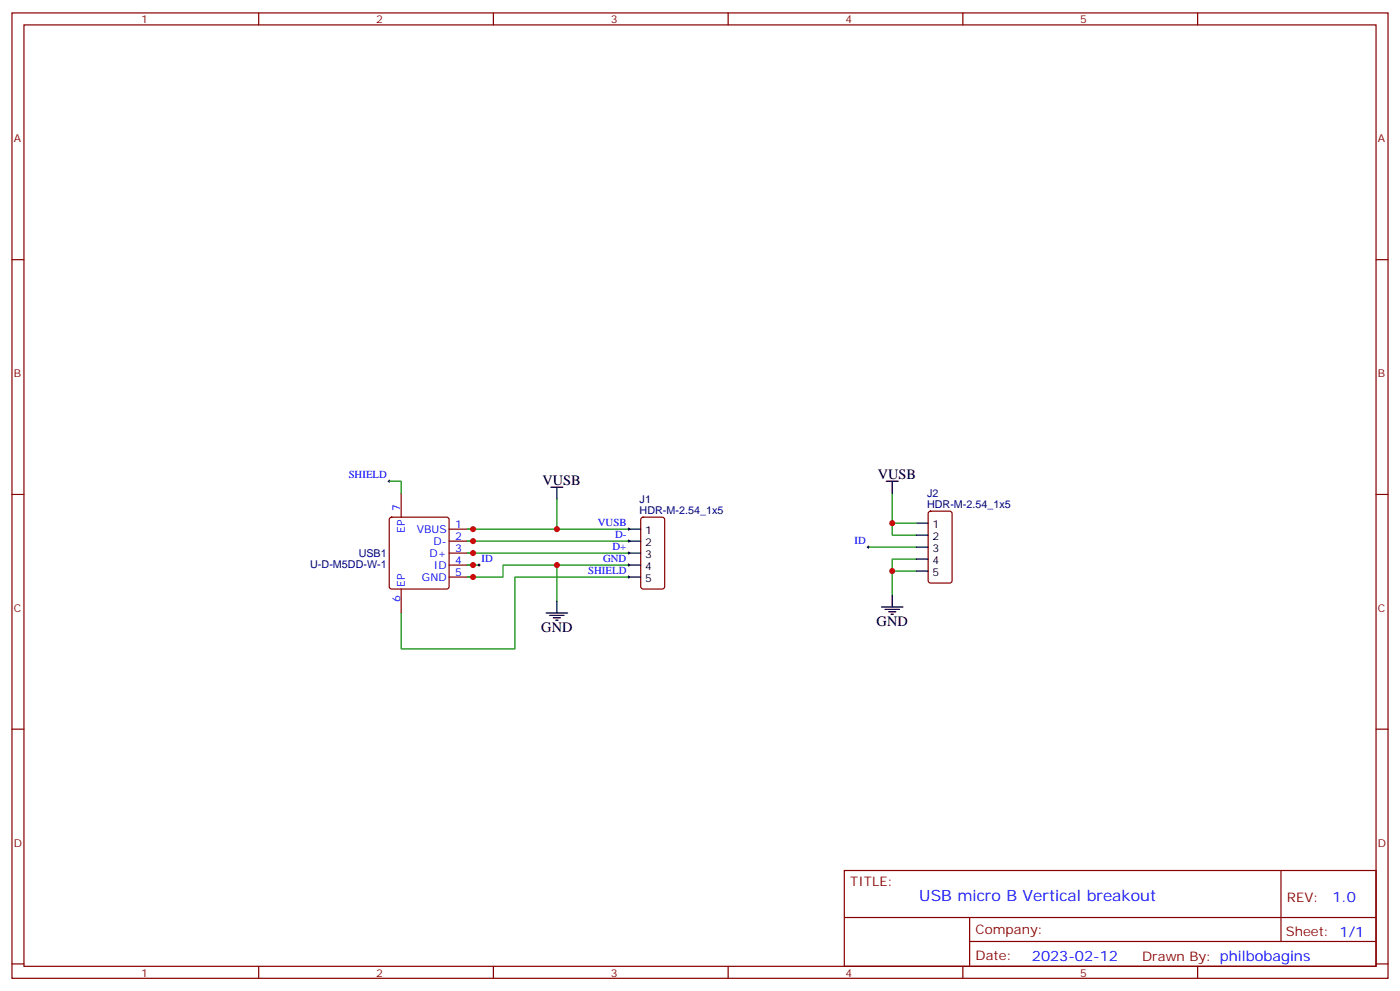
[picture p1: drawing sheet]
<svg xmlns="http://www.w3.org/2000/svg" width="412mm" height="292mm" viewBox="0 0 412 292" stroke-linecap="round" stroke-linejoin="round" font-family="sans-serif">
<g fill="none" stroke="#870000" stroke-width=".35">
<path d="M3.5 3.8h405.4v284.3h-405.4zM7.1 7.3h398.2v277.3h-398.2zM76.2 3.8v3.5M145.3 3.8v3.5M214.5 3.8v3.5M283.6 3.8v3.5M352.8 3.8v3.5M3.5 76.5h3.6M405.3 76.5h3.6M3.5 145.6h3.6M114.9 152.5l.5-.2h16.2l.5 .2 .2 .5v19.8l-.2 .5-.5 .2h-16.2l-.5-.2-.2-.5v-19.8zM118.2 145.3v7"/>
<path d="M132.3 155.9h7M132.3 159.4h7M189 152.5l.4-.2h5.7l.6 .5 .1 20-.5 .6-5.9 .1-.6-.5-.1-20zM273.6 150.8l.5-.2h5.7l.6 .4 .1 20-.5 .7h-5.9l-.6-.4-.1-20zM405.3 145.6h3.6M118.2 173.5v7.1M132.3 162.9h7M132.3 166.4h7M132.3 170h7M3.5 214.8h3.6M405.3 214.8h3.6M248.7 256.4h156.6v28.2h-156.6z"/>
<path d="M377.3 256.4v20.9M248.7 270.2h156.5M285.6 277.3h119.6M285.6 270.2v14.2M3.5 283.9h3.6M76.2 284.6v3.5M145.3 284.6v3.5M214.5 284.6v3.5M283.6 284.6v3.5M352.8 284.6v3.5M405.3 283.9h3.6"/>
</g>
<g fill="none" stroke="#008700" stroke-width=".35">
<path d="M114.7 141.7h3.5v3.6M137.6 159.4h47.6M137.6 155.9h47.6M164 147v8.9M262.8 145.3v12.3h7.1M262.8 154.1h7.1M137.6 166.4h3.5M137.6 162.9h47.6M164 166.4v10.6M185.2 170h-33.5v21.1h-33.5v-10.5M185.2 166.4h-37v3.6h-10.6M255.8 161.1h14.1"/>
<path d="M269.9 164.7h-7.1v3.5M269.9 168.2h-7.1v7.1"/>
</g>
<g fill="none" stroke="#000" stroke-width=".35">
<path d="M162.3 143.5h3.5M164 143.5v3.5M185.2 155.9h3.5M185.2 159.4h3.5M261.1 141.7h3.5M262.8 141.7v3.6M269.9 154.1h3.5M269.9 157.6h3.5M164 177v3.6M185.2 162.9h3.5M185.2 166.4h3.5M185.2 170h3.5"/>
<path d="M259.6 178.8h6.4M260.7 179.5h4.2M262.8 175.3v3.5M269.9 161.1h3.5M269.9 164.7h3.5M269.9 168.2h3.5M160.9 180.6h6.3M161.9 181.3h4.3M163 182h2.1M163.7 182.7h.7M261.8 180.2h2.1M262.5 180.9h.7"/>
</g>
<g fill="none" stroke="#000" stroke-width=".29">
<path d="M114.3 141.7h.7M114.7 141.4v.7M184.9 159.4h.7M184.9 155.9h.7M185.2 155.5v.7M185.2 159v.7M140.8 166.4h.7M141.1 166.1v.7M184.9 166.4h.7M184.9 170h.7M184.9 162.9h.7M185.2 162.6v.7"/>
<path d="M185.2 166.1v.7M185.2 169.6v.7M255.4 161.1h.7M255.8 160.8v.7"/>
</g>
<g fill="#c00">
<circle cx="262.8" cy="168.2" r=".88"/>
<circle cx="164" cy="166.4" r=".88"/>
<circle cx="164" cy="155.9" r=".88"/>
<circle cx="139.3" cy="155.9" r=".88"/>
<circle cx="139.3" cy="159.4" r=".88"/>
<circle cx="139.3" cy="162.9" r=".88"/>
<circle cx="139.3" cy="166.4" r=".88"/>
<circle cx="139.3" cy="170" r=".88"/>
<circle cx="262.8" cy="154.1" r=".88"/>
</g>
<text font-size="4.6" fill="#00f" x="270.8" y="265.4">USB micro B Vertical breakout</text>
<g font-size="4.2">
<text x="159.8" y="142.8">VUSB</text>
<text x="258.6" y="141">VUSB</text>
<text x="258.2" y="184.4">GND</text>
<text x="159.5" y="186.2">GND</text>
</g>
<g font-size="4.2" fill="#00f">
<text x="392.5" y="265.7">1.0</text>
<text x="304" y="283">2023-02-12</text>
</g>
<g font-size="3.9" fill="#800">
<text x="250.5" y="261">TITLE:</text>
<text x="379.1" y="265.7">REV:</text>
<text x="287.4" y="275.2">Company:</text>
<text x="378.7" y="275.8">Sheet: 1/1</text>
<text x="287.4" y="282.9">Date:</text>
<text x="336.4" y="282.9">Draw</text>
<text x="346.6" y="282.9">n By: philbobagins</text>
</g>
<g font-size="3.2" fill="#800">
<text x="41.6" y="6.8">1</text>
<text x="110.8" y="6.8">2</text>
<text x="179.9" y="6.8">3</text>
<text x="249.1" y="6.8">4</text>
<text x="318.2" y="6.8">5</text>
<text x="4.1" y="41.9">A</text>
<text x="405.9" y="41.9">A</text>
<text x="4.1" y="111.1">B</text>
<text x="405.9" y="111.1">B</text>
<text x="4.1" y="180.2">C</text>
<text x="405.9" y="180.2">C</text>
<text x="4.1" y="249.3">D</text>
<text x="405.9" y="249.3">D</text>
<text x="41.6" y="287.6">1</text>
<text x="110.8" y="287.6">2</text>
<text x="179.9" y="287.6">3</text>
<text x="249.1" y="287.6">4</text>
<text x="318.2" y="287.6">5</text>
</g>
<g font-size="3.2" fill="#00f">
<text x="102.7" y="140.9">SHIELD</text>
<text x="117.8" y="150.6" transform="rotate(-90 117.8 150.6)">7</text>
<text x="134.1" y="155.5">1</text>
<text x="176.1" y="155">VUSB</text>
<text x="119.2" y="157" transform="rotate(-90 119.2 157)">EP</text>
<text x="122.8" y="156.9">VBUS</text>
<text x="127.7" y="160.4">D-</text>
<text x="134.1" y="159">2</text>
<text x="181.2" y="158.5">D-</text>
<text x="251.7" y="160.3">ID</text>
<text x="126.5" y="164">D+</text>
<text x="127.8" y="167.5">ID</text>
<text x="134.1" y="162.6">3</text>
<text x="134.1" y="166.1">4</text>
<text x="141.8" y="165.6">ID</text>
<text x="177.6" y="165.6">GND</text>
<text x="180.4" y="162">D+</text>
<text x="119.2" y="172.8" transform="rotate(-90 119.2 172.8)">EP</text>
<text x="124.3" y="171">GND</text>
<text x="134.1" y="169.6">5</text>
<text x="173.3" y="169.1">SHIELD</text>
<text x="117.8" y="177.3" transform="rotate(-90 117.8 177.3)">6</text>
</g>
<g font-size="3.2" fill="#000080">
<text x="188.4" y="148.1">J1</text>
<text x="273.1" y="149.5">HDR-M-2.54_1x5</text>
<text x="273.1" y="146.3">J2</text>
<text x="188.4" y="151.3">HDR-M-2.54_1x5</text>
<text x="91.4" y="167.2">U-D-M5DD-W-1</text>
<text x="105.7" y="164.1">USB1</text>
</g>
<g font-size="3.2">
<text x="274.7" y="155.5">1</text>
<text x="190" y="157.3">1</text>
<text x="190" y="160.8">2</text>
<text x="274.7" y="159">2</text>
<text x="190" y="164.3">3</text>
<text x="190" y="167.9">4</text>
<text x="274.7" y="162.6">3</text>
<text x="274.7" y="166.1">4</text>
<text x="190" y="171.4">5</text>
<text x="274.7" y="169.6">5</text>
</g>
</svg>
